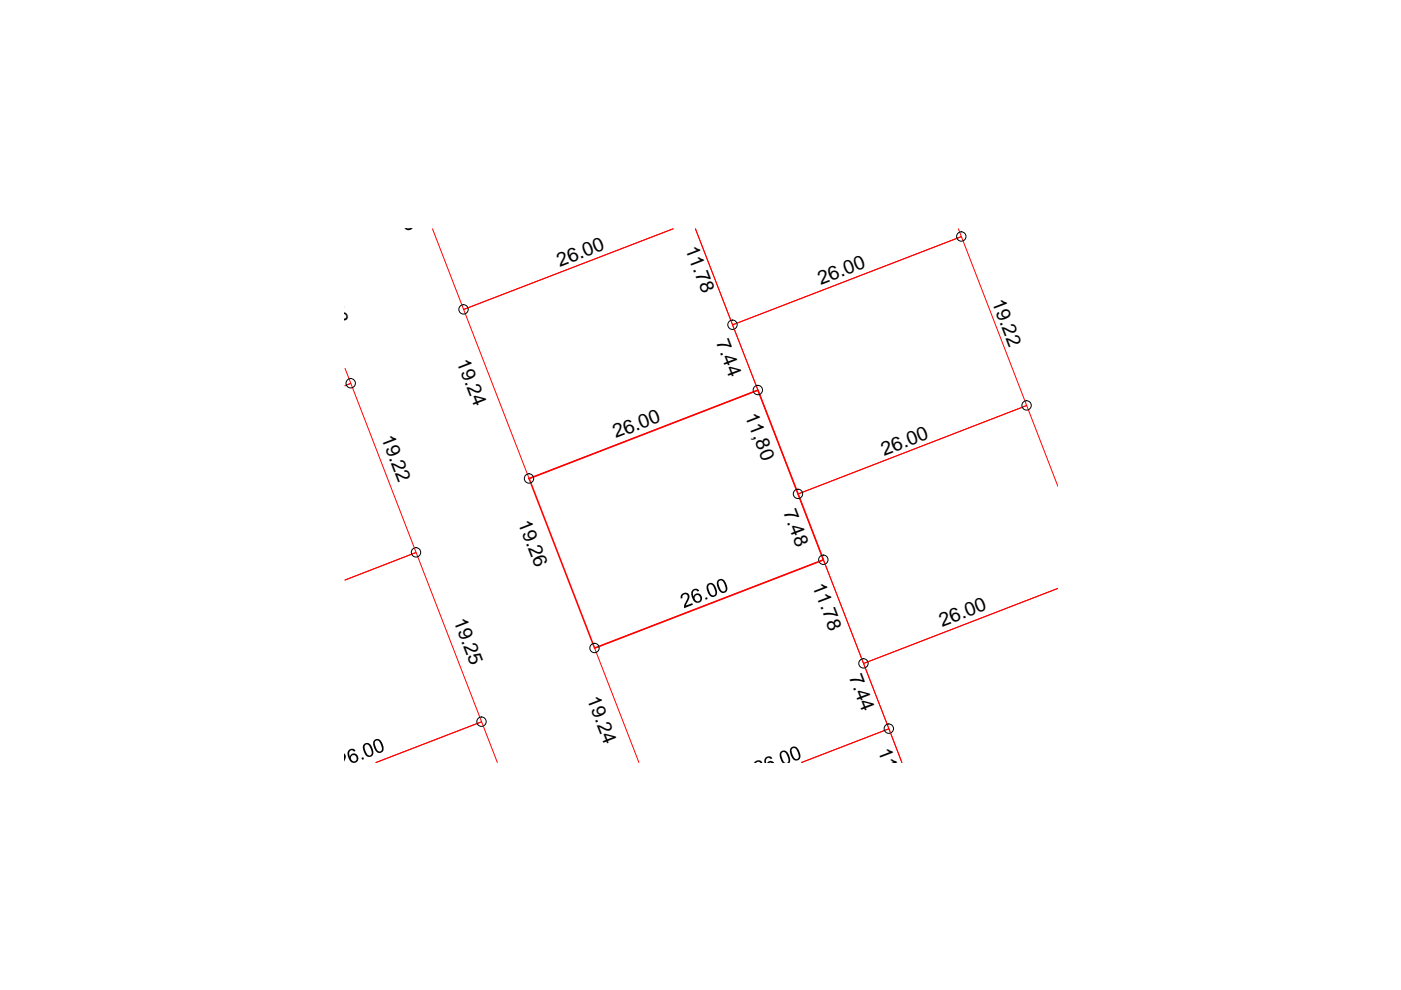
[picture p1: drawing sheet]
<svg xmlns="http://www.w3.org/2000/svg" width="297mm" height="210mm" viewBox="0 0 297 210" stroke-linecap="round" stroke-linejoin="round" font-family="sans-serif">
<path d="M91.7 48.5l6.6 17.1 44.4-17.1-44.4 17.1 13.9 35.9 48.5-18.8-13.3-34.2 7.9 20.4 48.5-18.7-.6-1.7M73.2 78.1l1.2 3.2-1.2 .5 1.2-.5 13.8 35.8-15 5.9 15-5.9 13.9 35.9-22.4 8.7 22.4-8.7 3.4 8.7M155.3 68.9l48.5-18.7 13.9 35.8-48.5 18.7zM224.3 103.1l-6.6-17.1-48.5 18.7 13.9 36 41.2-15.9-41.2 15.9 8.1 21-2.7-7.2-18.6 7.2 18.6-7.2-13.9-35.8-48.5 18.7 9.4 24.3" fill="none" stroke="#f00" stroke-width=".21"/>
<path d="M112.2 101.5l48.5-18.8 13.9 36-48.5 18.7z" fill="none" stroke="#f00" stroke-width=".34"/>
<g fill="none" stroke="#000" stroke-width=".21">
<circle cx="203.8" cy="50.1" r=".99"/>
<circle cx="98.3" cy="65.6" r=".99"/>
<circle cx="155.3" cy="68.9" r=".99"/>
<circle cx="74.4" cy="81.3" r=".99"/>
<circle cx="160.7" cy="82.7" r=".99"/>
<circle cx="217.7" cy="86" r=".99"/>
<circle cx="88.2" cy="117.1" r=".99"/>
<circle cx="112.2" cy="101.5" r=".99"/>
<circle cx="169.2" cy="104.7" r=".99"/>
<circle cx="174.6" cy="118.7" r=".99"/>
<circle cx="126" cy="137.4" r=".99"/>
<circle cx="102.1" cy="153" r=".99"/>
<circle cx="183.1" cy="140.7" r=".99"/>
<circle cx="188.4" cy="154.5" r=".99"/>
</g>
<g fill="#000">
<path d="M144.6 125.9l.8-.3 .5 .3 .2 .3v.7l-.7 1.5 1.4-.5 .1 .3-1.8 .7-.1-.5 .8-1.5v-.6l-.3-.3h-.5l-.3 .3v.5l-.3 .1-.1-.5zM149.5 126.8l.4-.2 .1 .4-.4 .2zM73.1 159.6l.2 .7-.2 1.4h.9h-.9zM76.6 160.7l.4-.2 .2 .5-.4 .1zM159.8 161.7l.8-.5 .7 .1 .4 .4h-.8h1.5h-1.9h.8l-.5-.2z"/>
<path d="M146.8 125.1l.8-.3 .6 .4-.3 .2-.3-.3-.4 .1-.3 .3v.5l.2 .5 .1-.3 .5-.4h.4l.4 .3 .3 .6v.6l-.3 .3-.9 .2-.6-.5-.4-1.2v-.5zM147.5 126.2l-.2 .4 .1 .6 .4 .3 .5-.1 .2-.4-.2-.6-.3-.2z"/>
<path d="M150 123.9l.8-.3 .8 .5 .5 1.5-.1 .5-.3 .3-.7 .2-.8-.6-.4-1.1v-.7zM150.4 124l-.2 .3 .2 1.2 .4 .6 .6 .1 .3-.3-.2-1-.5-.9z"/>
<path d="M152.1 123.1l.9-.4 .4 .2 .4 .4 .4 1.3-.1 .7-.3 .3-.7 .1-.7-.5-.4-1.3zM152.5 123.1l-.2 .6 .3 1 .5 .6 .4 .1 .4-.5-.4-1.2-.4-.6z"/>
<path d="M74 159l.4-.2h.5l.5 .3-.3 .2-.5-.3-.3 .2-.3 .3v.5l.2 .4 .1-.3 .5-.3h.5l.4 .2 .3 .9-.5 .7-.8 .1-.5-.4-.5-1.5zM74.6 160.2l-.2 .4 .1 .4 .4 .4h.5l.2-.4-.1-.6-.3-.3z"/>
<path d="M77.1 157.9l.4-.3 .6-.1 .5 .4 .6 1.4v.5l-.3 .5-.8 .2-.6-.4-.6-1.5zM77.5 157.9l-.2 .3v.5l.2 .6 .4 .7 .5 .2 .4-.5-.2-1-.5-.8-.4-.1z"/>
<path d="M79.2 157l.5-.3h.5l.6 .4 .5 1.3v.6l-.3 .5-.6 .2-.7-.4-.6-1.4zM79.6 157.1l-.1 .7 .3 1 .3 .4 .5 .1 .4-.3-.3-1.2-.4-.7-.3-.1z"/>
<path d="M162.2 160.7l.5-.3h.5l.5 .4-.3 .2-.2-.3h-.4l-.3 .3-.1 .3a.29 .29 0 0 0 .1 .4 .29 .29 0 0 0 .4-.2l.6-.2 .8 .4h-1.8a.46 .46 0 0 1-.5-.3 .46 .46 0 0 1 .1-.5zM162.8 161.7h1.2z"/>
<path d="M165.5 159.4l.4-.3 .9 .2 .5 .9 .2 1.1a.63 .63 0 0 1-.9 .4h-.7l-.3-.5-.3-.8v-.6zM165.9 159.5l-.2 .2v.4l.2 .9 .4 .7h.7l.2-.3v-.4l-.3-.9-.4-.5-.2-.2z"/>
<path d="M167.7 158.5l.9-.2 .7 .6 .4 1.2-.1 .7-.3 .3-.7 .1-.7-.5-.4-1.2v-.5zM168 158.7l-.2 .5 .3 .9 .5 .8h.5l.3-.5-.3-1-.5-.7z"/>
</g>
<g font-size="4.1">
<text x="82.5" y="39.6" transform="rotate(69 82.5 39.6)">19.26</text>
<text x="145.2" y="52.7" transform="rotate(69 145.2 52.7)">11.78</text>
<text x="67.6" y="59.3" transform="rotate(69 67.6 59.3)">19.28</text>
<text x="118.7" y="56.6" transform="rotate(-21 118.7 56.6)">26.00</text>
<text x="174" y="60.5" transform="rotate(-21 174 60.5)">26.00</text>
<text x="210.3" y="64.1" transform="rotate(69 210.3 64.1)">19.22</text>
<text x="96.8" y="76.7" transform="rotate(69 96.8 76.7)">19.24</text>
<text x="151.8" y="72.6" transform="rotate(69 151.8 72.6)">7.44</text>
<text x="157.9" y="88.2" transform="rotate(69 157.9 88.2)">11,80</text>
<text x="80.8" y="92.8" transform="rotate(69 80.8 92.8)">19.22</text>
<text x="130.6" y="93" transform="rotate(-21 130.6 93)">26.00</text>
<text x="187.5" y="96.6" transform="rotate(-21 187.5 96.6)">26.00</text>
<text x="224" y="99.7" transform="rotate(69 224 99.7)">19.28</text>
<text x="109.8" y="110.8" transform="rotate(69 109.8 110.8)">19.26</text>
<text x="166" y="108.6" transform="rotate(69 166 108.6)">7.48</text>
<text x="172.2" y="124.2" transform="rotate(69 172.2 124.2)">11.78</text>
<text x="96.1" y="131.6" transform="rotate(69 96.1 131.6)">19.25</text>
<text x="199.7" y="132.9" transform="rotate(-21 199.7 132.9)">26.00</text>
<text x="180" y="143.6" transform="rotate(69 180 143.6)">7.44</text>
<text x="124.4" y="148.3" transform="rotate(69 124.4 148.3)">19.24</text>
<text x="186.1" y="159.2" transform="rotate(69 186.1 159.2)">11.80</text>
</g>
</svg>
